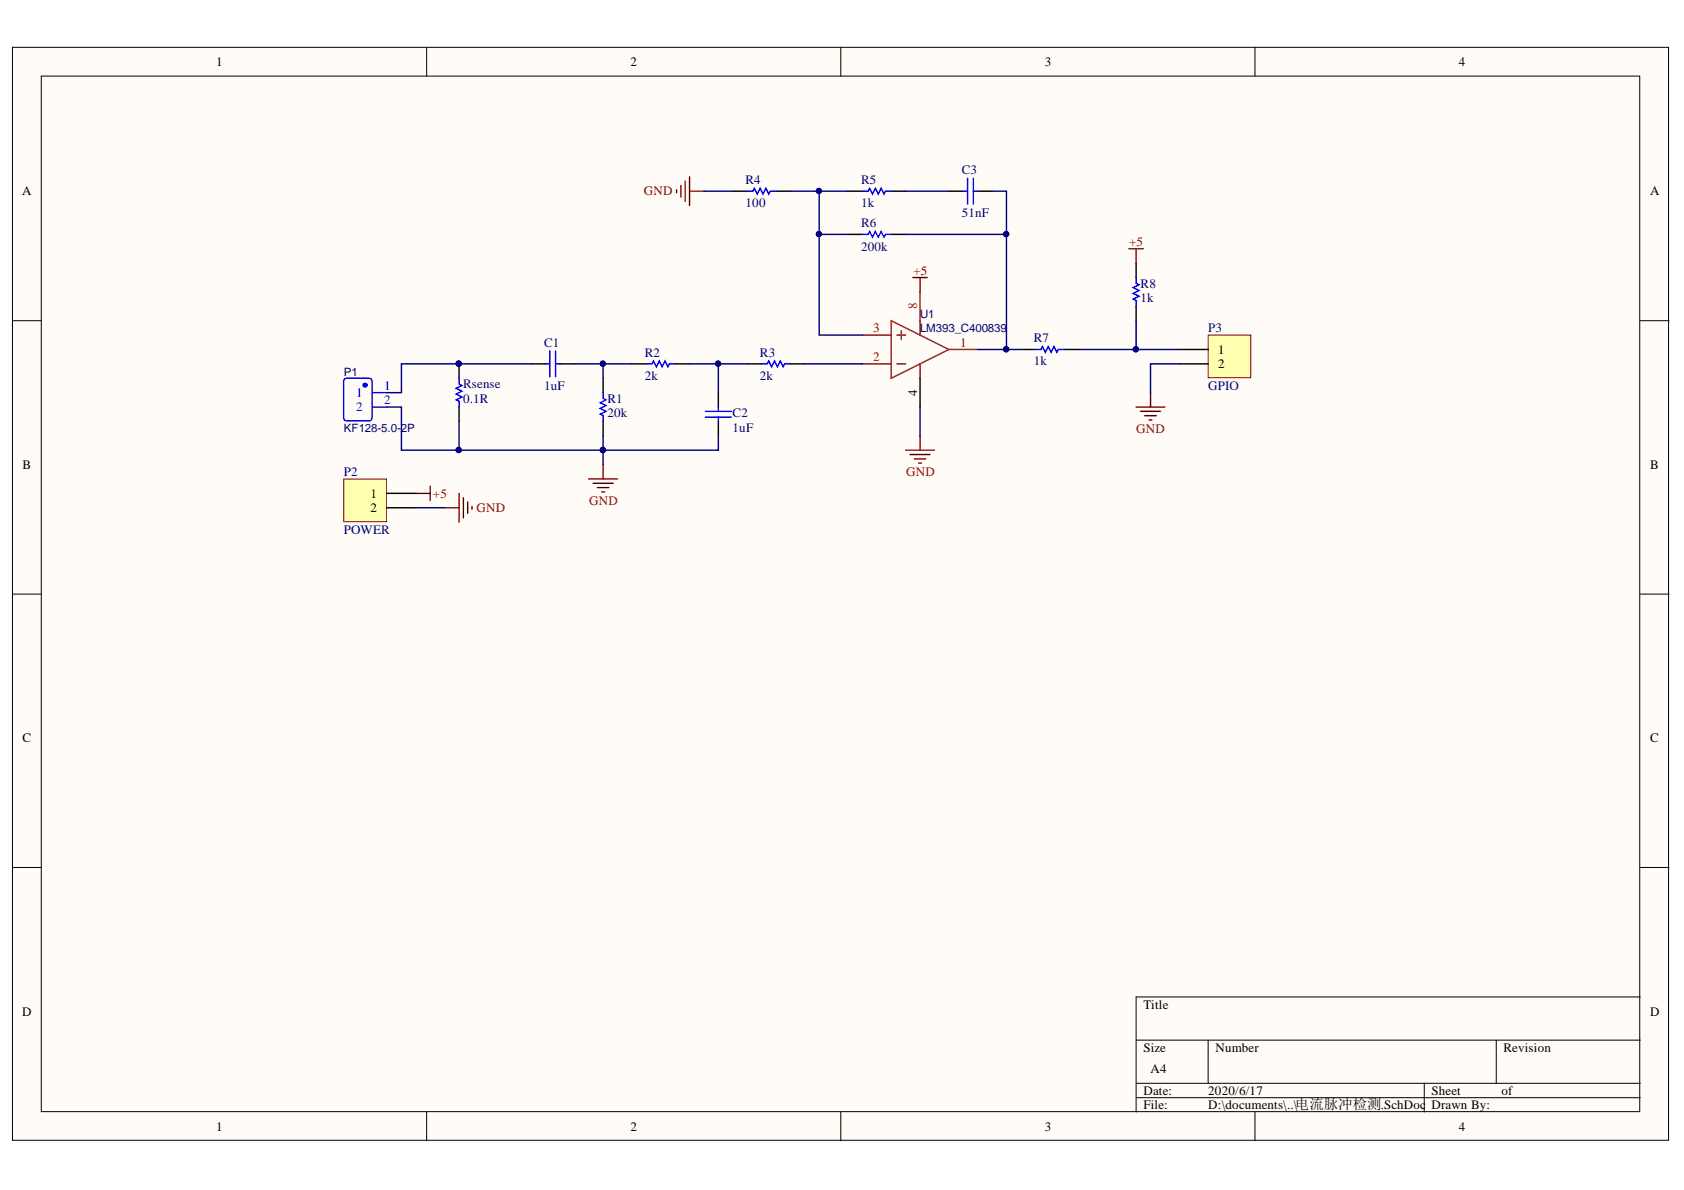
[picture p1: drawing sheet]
# Altium project 电流脉冲检测.PrjPCB
1 sheet, 16 parts. Net scope: global (net labels, ports and power ports of the same name join across sheets).
Board file: 电流脉冲检测.PcbDoc

## Sheet 电流脉冲检测.SchDoc
size A4

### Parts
C1  1uF  [0805C]
C2  1uF  [0805C]
C3  51nF  [1206C]
P1  KF128-5.0-2P  [CONN-TH_P5.00_KF128-5.0-2P]
P2  POWER  [HDR1X2]
P3  GPIO  [HDR1X2]
R1  20k  [0805R]
R2  2k  [0805R]
R3  2k  [0805R]
R4  100  [0805R]
R5  1k  [0805R]
R6  200k  [0805R]
R7  1k  [0805R]
R8  1k  [0805R]
Rsense  0.1R  [R2512]
U1  LM393_C400839  [SOP-8_L4.9-W3.9-P1.27-LS6.0-BL]

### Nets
+5: P2.1 R8.2 U1.8(VCC)
GND: C2.1 P1.2 P2.2 P3.2 R1.1 R4.1 Rsense.2 U1.4(GND)
NetC1_1: C1.1 P1.1 Rsense.1
NetC1_2: C1.2 R1.2 R2.1
NetC2_2: C2.2 R2.2 R3.1
NetC3_1: C3.1 R5.2
NetC3_2: C3.2 R6.2 R7.1 U1.1(OUTA)
NetP3_1: P3.1 R7.2 R8.1
NetR3_2: R3.2 U1.2(INA-)
NetR4_2: R4.2 R5.1 R6.1 U1.3(INA+)
